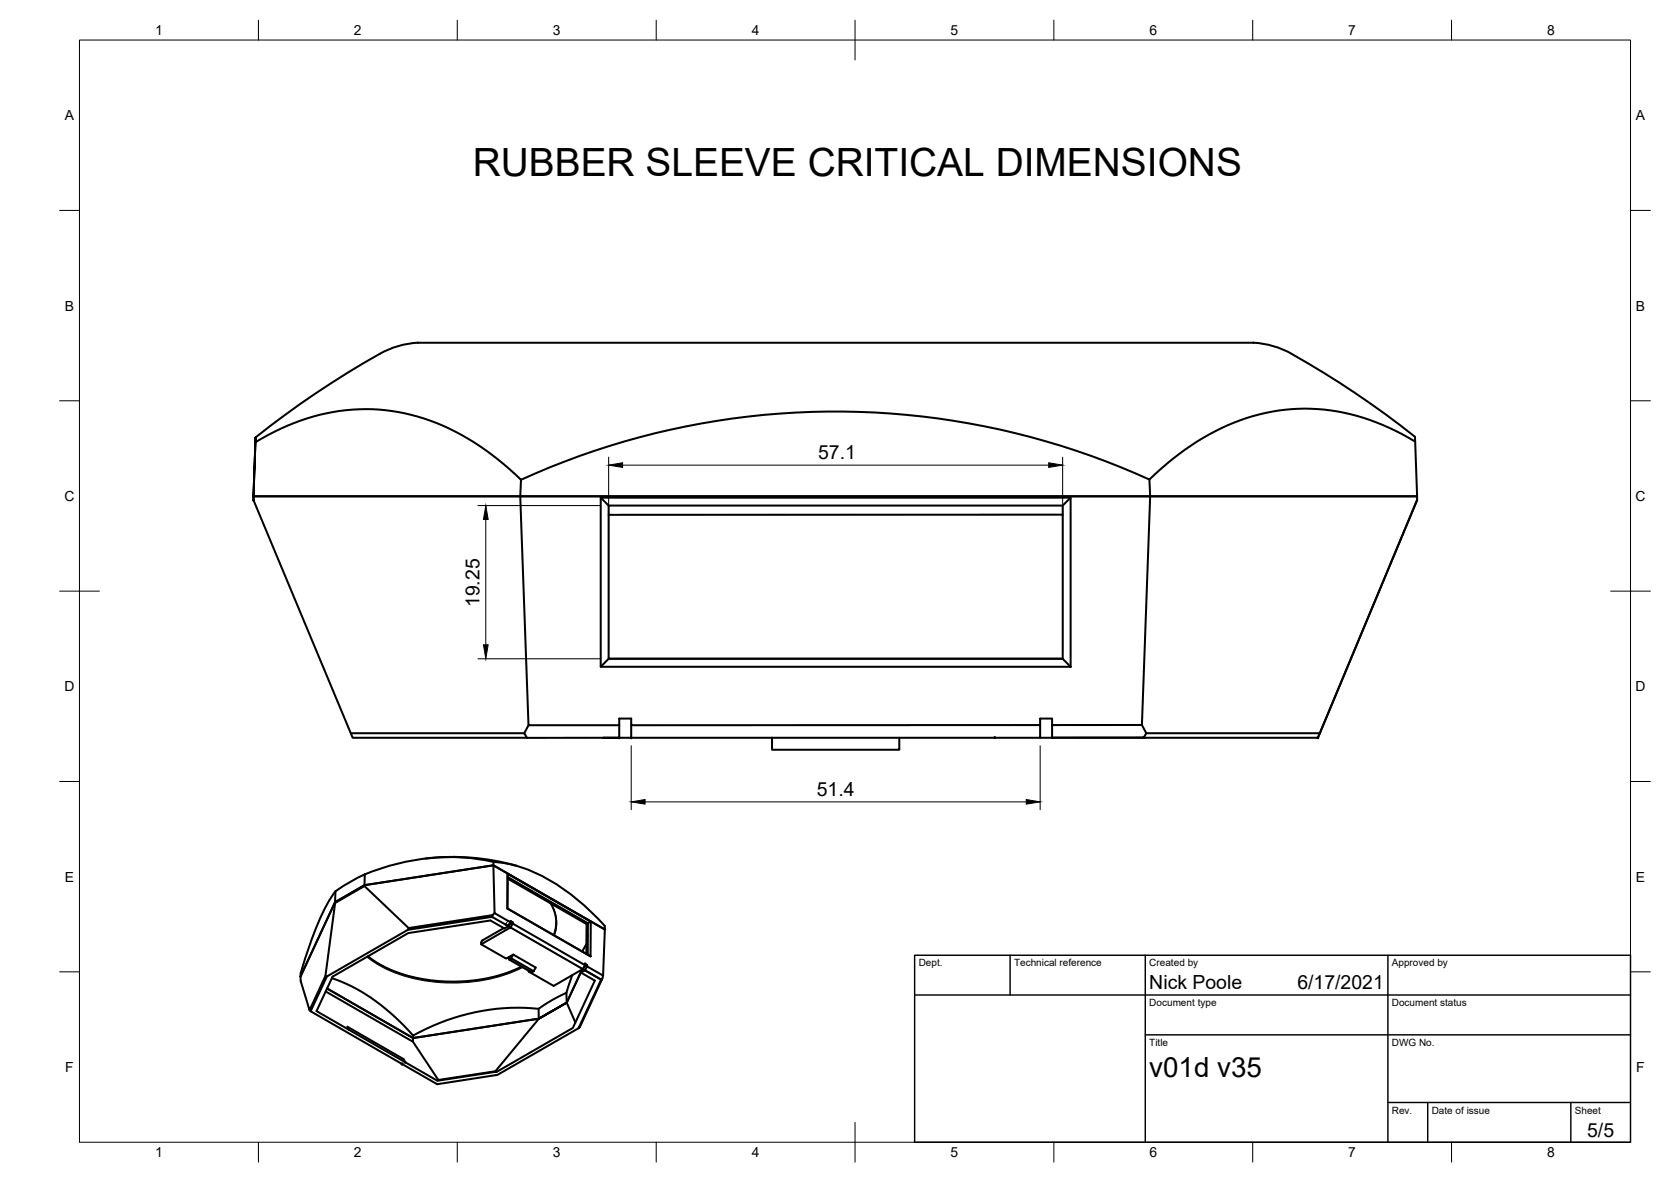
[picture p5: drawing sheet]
<svg xmlns="http://www.w3.org/2000/svg" width="420mm" height="297mm" viewBox="0 0 420 297" stroke-linecap="round" stroke-linejoin="round" font-family="sans-serif">
<!-- layer: Visible -->
<g fill="none" stroke="#000" stroke-width=".51">
<path d="M95.5 88.9a234.1 234.1 0 0 0-31.2 21M105.1 86.1a22 22 0 0 0-9.6 2.8M105.1 86.1h205.1a26.9 26.9 0 0 1 14.6 2.8M105.1 86.1h.1M324.8 88.9a211.9 211.9 0 0 1 31 21v1.1a50.6 50.6 0 0 0-37.5-7.3 60.4 60.4 0 0 0-29.3 16.8 190.8 190.8 0 0 0-158 .1 59.8 59.8 0 0 0-30.9-17.1 51 51 0 0 0-35.9 7.6l.1-1.2-.1 1.2M64.2 111.1l-.5 13.6 .5-13.6M355.8 111l.5 13.7h-292.6v1M63.7 125.7l24.5 58.6M131 120.6l-.2 4.1h-67.1v1M151 125.1h118.2v42.5h-118.2zM151 125.1l2 1.9h114.2l2-1.9M153 127v38.6"/>
<path d="M267.2 127v38.6l2 2M267.2 129.3l-114.2 .1M289 120.5l.2 4.2M289.2 124.7h67.1v1l-24.4 58.6h-43.7M289.2 124.7h-158.4l2.1 57.6h22.8v-1.7h3v1.7l102.8-.1M289.2 124.7l-2.1 57.5M356.3 125.7l-24.9 59.7M153 165.5h114.2M267.2 165.6h-114.2l-2 2M88.2 184.3h43.6l.7 1.1h-43.8zM132.9 182.3l-1.1 2M151.7 185.4h4h-4"/>
<path d="M151.7 185.4h-19.2M155.7 182.3v3.1h3M158.7 182.3v3.1M194.1 185.4v3h32v-3M264.5 182.2v-1.6h-3v4.8h-102.8M264.5 182.2h22.6l1.1 2.1-.7 1.1h-23zM287.6 185.3l-26.1 .1M331.9 184.3l-.5 1.1h-43.9M91.7 219.7v2.7l-7.5 4.3 .1 .2 7.3-4.2M91.7 219.7l-3.2 1.7-4.1 2.6M107 215.7a58.6 58.6 0 0 1 23 1.9M124.1 216.6v.9l-32.4 4.9-.1 .3"/>
<path d="M124.1 216.6a53.9 53.9 0 0 0-32.4 3.1M124.1 216.6a35.4 35.4 0 0 1 18.8 7.7l4.6 3.8 3.1 3 1.5 1.6v.9l-28-16.1-32.4 4.9-7.5 4.3M127.6 219.6l20.9 12v8.7l-20.9-12zM127.6 219.6v.8l20.2 11.6 .7-.4M84.2 226.7l-8.6 18.7M84.3 226.9l-2.5 18.3-4 8.7-2.2-7.4v-1.1M84.3 224l-.1 2.7M84.4 224a52.4 52.4 0 0 0-7 14.9l-1.8 5.6v.9M91.6 222.7l11.1 10.5M102.6 233.7l-20.4 11.7M121 236.9v.4M121.4 236.3l-.4 .6"/>
<path d="M123.7 230.4l3.4 2M123.8 230l-21.1 3.2-.1 .5 21.1-3.3M123.8 230l-.1 .4M124.4 229.5l-.6 .5M126.7 233.2l-5.4 3.1M127.1 232.4l.7 .4-.7-.4M127.6 228.3l20.2 11.6M127.6 220.8l19.9 11.4 .3-.2v7.9l.7 .4M127.6 220.4v7.9M128.2 232.1l.7-.3-.5-.4v.4l-4-2.3-.3-12 28 16.1-.5 11.6M128.2 232.2l-.2 .3M128.4 231.8l-.6 1-1 .5-3.5-2-20.7 3.2-19 10.9-4 8.7 22.3 12.8-.4-.7-14.2-8.2"/>
<path d="M128.9 231.8v.3l18.2 10.5M128.9 232.1l-.5 1M129.1 239.9l-.6 .9M138.5 227l1 2.2 .3 1.7-.1 2.3-.5 1.8M147.4 237.2l-1 1.9M147.5 232.2l-.1 7.5M77.8 253.9l32.1 18.6 15.2-2.4 20.4-11.7M81.8 245.2l.4 .2-4.1 8.7M81.9 249.2l21.9 12.6M83.5 245.8a47.7 47.7 0 0 1 20.4 14.4 53.7 53.7 0 0 1 31.5-6.7l3.5-2.2 3.5-1.8M92.5 240.3l3.4 2.3 4.9 2.1 3.7 1 5.6 .8 5.8 .1 5.7-.6 5.4-1.3 4.1-1.8M128 241.1l.5-.3 5.7 3.3-.6 .3z"/>
<path d="M128 240.5v.6M133.1 244.1l-.2 .1M135.4 253.5l.1 2.5-31.6 4.9-.1 .9 6.4 9.6 14.4-2.2 10.9-13.2M135.5 256l7-4zM142.4 249.5l.1 2.5M142.5 252l2.2 4.9M142.5 252l3.9-8.3-3.9 8.3-7 4-31.6 4.9-21.6-12.5 21.6 12.5v-.7M143.9 245.1l-1.5 4.4M146.1 244.4l3.5 2-5.6 11.9-19 11M146.5 243.5l-18.1-10.4-7.4 4.2 6.3 3.6 1.8-1 5.6 3.2-.5 1M146.9 242.9l-.8 1.5 1-.6M147.1 243.8l.5-.9 4 2.3-.1 .7-.3 .3"/>
<path d="M147.1 243.8l4.1 2.4M147.1 242.6l-.5 .9-7.4 4.3-6.3-3.6v-.2M147.1 242.6v-.4l.5 .3v.4M147.6 242.5l-.7 .4M151.5 245.9l-5.7 12.1-.3 .4 5.7-12.2M101.9 266.9l8.1 4.7 .2-.2M124.6 269.2l.4 .1-15 2.3"/>
</g>
<g fill="#000" stroke="#000" stroke-width=".25">
<circle cx="63.7" cy="124.7" r=".24"/>
<circle cx="63.7" cy="125.7" r=".24"/>
<circle cx="155.7" cy="185.4" r=".24"/>
<circle cx="158.7" cy="185.4" r=".24"/>
<circle cx="250.1" cy="185.4" r=".24"/>
<circle cx="287.6" cy="185.3" r=".24"/>
<circle cx="331.4" cy="185.4" r=".24"/>
<circle cx="123.7" cy="230.4" r=".24"/>
<circle cx="127.8" cy="232.8" r=".24"/>
<circle cx="128.2" cy="232.2" r=".24"/>
<circle cx="128.4" cy="233.1" r=".24"/>
<circle cx="147.1" cy="243.8" r=".24"/>
<circle cx="147.1" cy="242.2" r=".24"/>
<circle cx="151.2" cy="246.2" r=".24"/>
<circle cx="101.1" cy="267.4" r=".24"/>
<circle cx="101.9" cy="266.9" r=".24"/>
</g>
<!-- layer: Visible Narrow -->
<path d="M127.7 231.4l-.6 1M128.4 233.1l18.2 10.4M138.6 227.1a9.1 9.1 0 0 1 .8 8M139.8 231.8l-.1 1.4-.4 1.8 .4-1.6zM87.3 258l.4 .8M92.2 240.5a33.4 33.4 0 0 0 20.2 6.5 39.6 39.6 0 0 0 19.1-3.9M92.5 240.3a34.5 34.5 0 0 0 21.5 6.5 38.4 38.4 0 0 0 17.2-3.8l-4 1.7-5.3 1.3-6 .7h-4.6l-5.1-.6-5.6-1.4-4.5-1.9zM95.4 242.3l.1 .1" fill="none" stroke="#000" stroke-width=".25"/>
<!-- layer: Border -->
<g fill="none" stroke="#000" stroke-width=".25">
<path d="M20 10.1h390v276.9h-390zM65 5.1v5M115 5.1v5M165 5.1v5M215 5.1v10M265 5.1v5M315 5.1v5M365 5.1v5M15 52.9h5M410 52.9h5M15 100.7h5M410 100.7h5"/>
<path d="M15 148.6h10M405 148.6h10M15 196.4h5M410 196.4h5M15 244.2h5M410 244.2h5M65 287v5M115 287v5M165 287v5M215 282.1v9.9M265 287v5M315 287v5"/>
<path d="M365 287v5"/>
</g>
<!-- layer: Dimensions -->
<path d="M153 114.9v48.6M156.5 116.9h107.2M267.2 114.9v48.6M120.2 127h30.8M122.2 130.5v31.5M120.2 165.6h30.8M158.7 187.4v16.1M261.5 187.4v16.1M162.2 201.5h95.8" fill="none" stroke="#000" stroke-width=".25"/>
<path d="M153 116.9l3.5-.6v1.2zM263.7 116.3l3.5 .6-3.5 .6zM122.2 127l.5 3.5h-1.1zM121.6 162h1.1l-.5 3.6zM158.7 201.5l3.5-.6v1.2zM258 200.9l3.5 .6-3.5 .6z" fill="#000" stroke="#000" stroke-width=".25"/>
<!-- layer: TitleBlock -->
<path d="M230 240.1h180v46.9h-180zM230 250h180M254 240.1v9.9M288 240.1v46.9M349 240.1v46.9M288 260.1h122M349 277.1h61M359 277.1v9.9M395 277.1v9.9" fill="none" stroke="#000" stroke-width=".36"/>
<text font-size="9.8" x="118.9" y="44.2">RUBBER SLEEVE CRITICAL DIMENSIONS</text>
<text font-size="7" x="289" y="270.6">v01d v35</text>
<g font-size="4.9">
<text x="205.7" y="115.3">57.1</text>
<text x="120.6" y="152.6" transform="rotate(-90 120.6 152.6)">19.25</text>
<text x="205.4" y="199.9">51.4</text>
<text x="289" y="248.5">Nick Poole</text>
<text x="326.2" y="248.5">6/17/2021</text>
<text x="399.1" y="285.7">5/5</text>
</g>
<g font-size="3.5">
<text x="39" y="8.8">1</text>
<text x="89" y="8.8">2</text>
<text x="139" y="8.8">3</text>
<text x="189" y="8.8">4</text>
<text x="239" y="8.8">5</text>
<text x="289" y="8.8">6</text>
<text x="339" y="8.8">7</text>
<text x="389" y="8.8">8</text>
<text x="16.3" y="30.2">A</text>
<text x="411.3" y="30.2">A</text>
<text x="16.3" y="78">B</text>
<text x="411.3" y="78">B</text>
<text x="16.2" y="125.9">C</text>
<text x="411.2" y="125.9">C</text>
<text x="16.2" y="173.7">D</text>
<text x="411.2" y="173.7">D</text>
<text x="16.3" y="221.6">E</text>
<text x="411.3" y="221.6">E</text>
<text x="16.4" y="269.4">F</text>
<text x="411.4" y="269.4">F</text>
<text x="39" y="290.8">1</text>
<text x="89" y="290.8">2</text>
<text x="139" y="290.8">3</text>
<text x="189" y="290.8">4</text>
<text x="239" y="290.8">5</text>
<text x="289" y="290.8">6</text>
<text x="339" y="290.8">7</text>
<text x="389" y="290.8">8</text>
</g>
<g font-size="2.5">
<text x="231" y="242.9">Dept.</text>
<text x="255" y="242.9">Technical reference</text>
<text x="289" y="242.9">Created by</text>
<text x="350" y="242.9">Approved by</text>
<text x="289" y="252.8">Document type</text>
<text x="350" y="252.8">Document status</text>
<text x="289" y="262.9">Title</text>
<text x="350" y="262.9">DWG No.</text>
<text x="350" y="279.9">Rev.</text>
<text x="360" y="279.9">Date of issue</text>
<text x="396" y="279.9">Sheet</text>
</g>
</svg>
